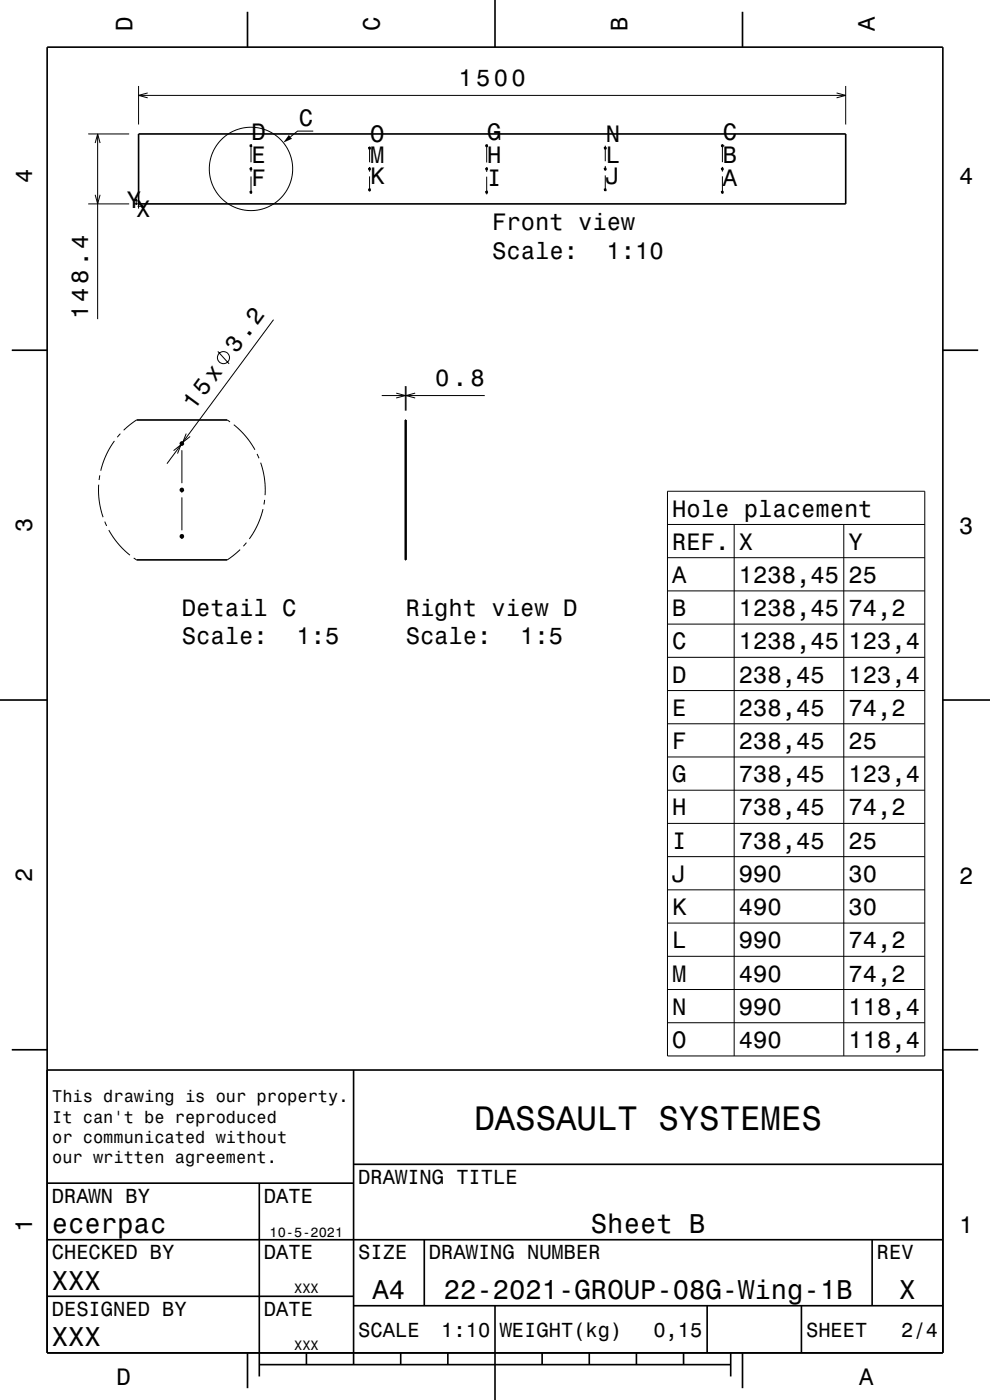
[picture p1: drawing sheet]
<svg xmlns="http://www.w3.org/2000/svg" width="210mm" height="297mm" viewBox="0 0 210 297" stroke-linecap="round" stroke-linejoin="round" font-family="sans-serif">
<g fill="none" stroke="#000" stroke-width=".21">
<path d="M29.4 18.2v8.2M31.3 19.7l-1.9 .5 1.9 .6M177.5 19.7l1.9 .5-1.9 .6M179.4 18.2v8.2M18.7 28.4h8.7M20.2 30.3l.5-1.9 .5 1.9M20.7 28.4v39.3M29.4 20.2h150M53 35.8h.4M53 30.9h.4M53.2 30.7v3.7M53.2 35.4v1"/>
<path d="M53.2 37.4v3.7M66.4 27.8h-3.3l-1.5 1.2M78.2 35.8h.4M78.2 31.4h.4M78.4 31.2v3.2M78.4 35.4v1M78.4 37.4v3.2M103 35.8h.4M103 30.9h.4M103.2 30.7v3.8M103.2 35.5v1M103.2 37.5v3.7"/>
<path d="M128.2 35.8h.4M128.2 31.4h.5M128.4 30.9v3.3M128.4 35.2v1M128.4 37.2v3.3M153 35.8h.4M153 30.9h.7M153.2 30.7v3.7M153.2 35.4v1M153.2 37.4v3.7M18.7 43.3h8.7M20.2 41.3l.5 2 .5-2"/>
<path d="M28.4 43.3h1.5M28.8 43.3h.2zM28.9 42.3v1M29.4 43.7v.2zM29.4 42.8v1.5M29.4 43.8h1M53 40.8h.4M78.2 40.3h.4M103 40.8h.4M128.2 40.3h.4M153 40.8h.4M46.2 74.5l2.4 2.7"/>
<path d="M58 67.8l-22.6 30.6M24.3 93.5l-1.8 3.1-1.1 3.3M25.5 92l-.6 .8M29 89.1l-2.8 2.2M36.8 95.6l1.6-1.2-.7 1.8M38.2 94.1h.8M38.6 93.7v.8M38.6 95.5v7M39.5 92l-.7 1.8 1.5-1.2M48.2 89.1l.6 .4M49.6 90.1l2.5 2.4 2 2.9M54.5 96.3l.4 .9"/>
<path d="M55.3 98.2l.8 3.4 .1 3.4M81 83.9h21.8M84 83.4l2 .5-2 .5M86 81.9v5.2M86.1 81.9v5.2M88.1 83.4l-2 .5 2 .5M20.9 102.8l.2 3.5 .8 3.4M21.2 100.8l-.2 1M22.2 110.7l.4 .9M23.1 112.5l2 2.8 2.5 2.5M28.4 118.4l.6 .4M38.2 103.9h.8"/>
<path d="M38.2 113.8h.8M38.6 103.5v1M38.6 105.5v7M38.6 113.4v.9M50.9 116.6l-2.7 2.2M52.3 115.1l-.7 .8M55.8 108l-1.1 3.3-1.8 3M56.1 106l-.1 1M141.6 104.2h54.6v119.8h-54.6zM141.6 111.3h54.6M141.6 118.3h54.6M155.7 111.3v112.7"/>
<path d="M179 111.3v112.7M141.6 125.4h54.6M141.6 132.4h54.6M141.6 139.4h54.6M141.6 146.5h54.6M141.6 153.5h54.6M141.6 160.6h54.6M141.6 167.6h54.6M141.6 174.7h54.6M141.6 181.7h54.6M141.6 188.8h54.6M141.6 195.8h54.6"/>
<path d="M141.6 202.9h54.6M141.6 209.9h54.6M141.6 217h54.6"/>
<circle cx="53.2" cy="35.8" r="8.8"/>
<circle cx="47.4" cy="75.9" r="1.28"/>
</g>
<g fill="none" stroke="#000" stroke-width=".35">
<path d="M10 10h190v277h-190zM52.5 2.5v7.5M105 0v10M157.5 2.5v7.5M29.4 28.4h150v14.9h-150zM53.1 30.8h.2v.2h-.2zM53.1 35.8l.2-.1 .1 .1-.3 .2zM78.3 35.8l.1-.1 .2 .1-.3 .2zM78.3 31.3h.1l.2 .1-.3 .1zM103.1 30.8h.2v.2h-.2zM103.1 35.8l.2-.1 .1 .1-.3 .2zM128.3 35.8l.1-.1 .2 .1-.3 .2z"/>
<path d="M128.3 31.3h.1l.2 .1-.3 .1zM153.1 35.8l.2-.1 .1 .1-.3 .2zM153.1 30.8h.2v.2h-.2zM28.8 42.7l.1-.4 .1 .4M30 43.7l.4 .1-.4 .1M53.1 40.7l.2-.1 .1 .2-.3 .1zM78.3 40.2l.1-.1 .2 .2-.3 .1zM103.1 40.7l.2-.1 .1 .2-.3 .1zM128.3 40.2l.1-.1 .2 .2-.3 .1zM153.1 40.7l.2-.1 .1 .2-.3 .1zM2.5 74.3h7.5M200 74.3h7.5"/>
<path d="M29 89.1h19.2M86 89.1h.1v29.7h-.1zM29 118.8h19.2M0 148.5h10M200 148.5h10M2.5 222.7h7.5M10 227h190M75 227v62.5M200 222.7h7.5M10 251h65M55 251v41M75 247h125"/>
<path d="M10 275h65M10 263h190M75 277h125M90 263v14M105 277v20M150 277v10M170 277v10M185 263v14M52.5 287v7.5M55 289.5h100M65 287v2.5M85 287v2.5"/>
<path d="M95 287v2.5M115 287v2.5M125 287v2.5M135 287v2.5M145 287v2.5M155 287v5M157.5 287v7.5"/>
<circle cx="38.6" cy="94.1" r=".32"/>
<circle cx="38.6" cy="113.8" r=".32"/>
<circle cx="38.6" cy="103.9" r=".32"/>
</g>
<path d="M61.3 28.6l.6 .8-1.8 .9z" fill-rule="evenodd" fill="#000"/>
<text font-size="7.2" x="100.6" y="239.6">DASSAULT SYSTEMES</text>
<g font-size="5.8">
<text x="11" y="261.6">ecerpac</text>
<text x="125.4" y="261.6">Sheet B</text>
<text x="11" y="273.6">XXX</text>
<text x="79" y="275.6">A4</text>
<text x="94.1" y="275.6">22-2021-GROUP-08G-Wing-1B</text>
<text x="190.8" y="275.6">X</text>
<text x="11" y="285.6">XXX</text>
</g>
<g font-size="5">
<text x="28.1" y="6.5" transform="rotate(-90 28.1 6.5)">D</text>
<text x="80.6" y="6.5" transform="rotate(-90 80.6 6.5)">C</text>
<text x="133.1" y="6.5" transform="rotate(-90 133.1 6.5)">B</text>
<text x="185.6" y="6.5" transform="rotate(-90 185.6 6.5)">A</text>
<text x="97.3" y="18.2">1500</text>
<text x="53.4" y="29.6">D</text>
<text x="63.4" y="26.6">C</text>
<text x="103.4" y="29.6">G</text>
<text x="153.4" y="29.6">C</text>
<text x="53.4" y="34.5">E</text>
<text x="78.5" y="34.5">M</text>
<text x="78.5" y="30.1">O</text>
<text x="103.4" y="34.5">H</text>
<text x="128.5" y="34.5">L</text>
<text x="128.5" y="30.1">N</text>
<text x="153.4" y="34.5">B</text>
<text x="6.8" y="38.7" transform="rotate(-90 6.8 38.7)">4</text>
<text x="53.4" y="39.5">F</text>
<text x="78.5" y="39">K</text>
<text x="103.4" y="39.5">I</text>
<text x="128.5" y="39">J</text>
<text x="153.4" y="39.5">A</text>
<text x="203.5" y="39">4</text>
<text x="26.9" y="44.1">Y</text>
<text x="28.9" y="46.1">X</text>
<text x="104.4" y="48.8">Front view</text>
<text x="104.4" y="54.9">Scale:</text>
<text x="128.7" y="54.9">1:10</text>
<text x="18.7" y="67.7" transform="rotate(-90 18.7 67.7)">148.4</text>
<text x="50.2" y="75.1" transform="rotate(-54 50.2 75.1)">3.2</text>
<text x="92.3" y="81.9">0.8</text>
<text x="41.2" y="87.2" transform="rotate(-54 41.2 87.2)">15x</text>
<text x="6.8" y="112.9" transform="rotate(-90 6.8 112.9)">3</text>
<text x="142.6" y="109.6">Hole placement</text>
<text x="203.5" y="113.2">3</text>
<text x="142.6" y="116.6">REF.</text>
<text x="156.7" y="116.6">X</text>
<text x="180" y="116.6">Y</text>
<text x="142.6" y="123.7">A</text>
<text x="156.7" y="123.7">1238,45</text>
<text x="180" y="123.7">25</text>
<text x="38.6" y="130.6">Detail C</text>
<text x="86.1" y="130.6">Right view D</text>
<text x="142.6" y="130.7">B</text>
<text x="156.7" y="130.7">1238,45</text>
<text x="180" y="130.7">74,2</text>
<text x="38.6" y="136.7">Scale:</text>
<text x="62.9" y="136.7">1:5</text>
<text x="86.1" y="136.7">Scale:</text>
<text x="110.3" y="136.7">1:5</text>
<text x="142.6" y="137.8">C</text>
<text x="156.7" y="137.8">1238,45</text>
<text x="180" y="137.8">123,4</text>
<text x="142.6" y="144.8">D</text>
<text x="156.7" y="144.8">238,45</text>
<text x="180" y="144.8">123,4</text>
<text x="142.6" y="151.9">E</text>
<text x="156.7" y="151.9">238,45</text>
<text x="180" y="151.9">74,2</text>
<text x="142.6" y="158.9">F</text>
<text x="156.7" y="158.9">238,45</text>
<text x="180" y="158.9">25</text>
<text x="142.6" y="165.9">G</text>
<text x="156.7" y="165.9">738,45</text>
<text x="180" y="165.9">123,4</text>
<text x="142.6" y="173">H</text>
<text x="156.7" y="173">738,45</text>
<text x="180" y="173">74,2</text>
<text x="142.6" y="180">I</text>
<text x="156.7" y="180">738,45</text>
<text x="180" y="180">25</text>
<text x="6.8" y="187.1" transform="rotate(-90 6.8 187.1)">2</text>
<text x="142.6" y="187.1">J</text>
<text x="156.7" y="187.1">990</text>
<text x="180" y="187.1">30</text>
<text x="203.5" y="187.4">2</text>
<text x="142.6" y="194.1">K</text>
<text x="156.7" y="194.1">490</text>
<text x="180" y="194.1">30</text>
<text x="142.6" y="201.2">L</text>
<text x="156.7" y="201.2">990</text>
<text x="180" y="201.2">74,2</text>
<text x="142.6" y="208.2">M</text>
<text x="156.7" y="208.2">490</text>
<text x="180" y="208.2">74,2</text>
<text x="142.6" y="215.3">N</text>
<text x="156.7" y="215.3">990</text>
<text x="180" y="215.3">118,4</text>
<text x="142.6" y="222.3">O</text>
<text x="156.7" y="222.3">490</text>
<text x="180" y="222.3">118,4</text>
<text x="6.8" y="261.3" transform="rotate(-90 6.8 261.3)">1</text>
<text x="203.5" y="261.6">1</text>
<text x="24.7" y="293.8">D</text>
<text x="182.2" y="293.8">A</text>
</g>
<g font-size="4.3">
<text x="76" y="251.2">DRAWING TITLE</text>
<text x="11" y="255.2">DRAWN BY</text>
<text x="56" y="255.2">DATE</text>
<text x="11" y="267.2">CHECKED BY</text>
<text x="56" y="267.2">DATE</text>
<text x="76" y="267.2">SIZE</text>
<text x="91" y="267.2">DRAWING NUMBER</text>
<text x="186" y="267.2">REV</text>
<text x="11" y="279.2">DESIGNED BY</text>
<text x="56" y="279.2">DATE</text>
<text x="76" y="283.6">SCALE</text>
<text x="93.6" y="283.6">1:10</text>
<text x="106" y="283.6">WEIGHT(kg)</text>
<text x="138.6" y="283.6">0,15</text>
<text x="171" y="283.6">SHEET</text>
<text x="191.2" y="283.6">2/4</text>
</g>
<g font-size="3.6">
<text x="11.1" y="233.8">This drawing is our property.</text>
<text x="11.1" y="238.1">It can't be reproduced</text>
<text x="11.1" y="242.5">or communicated without</text>
<text x="11.1" y="246.8">our written agreement.</text>
</g>
<g font-size="2.9">
<text x="57.2" y="262.3">10-5-2021</text>
<text x="62.4" y="274.3">XXX</text>
<text x="62.4" y="286.3">XXX</text>
</g>
</svg>
